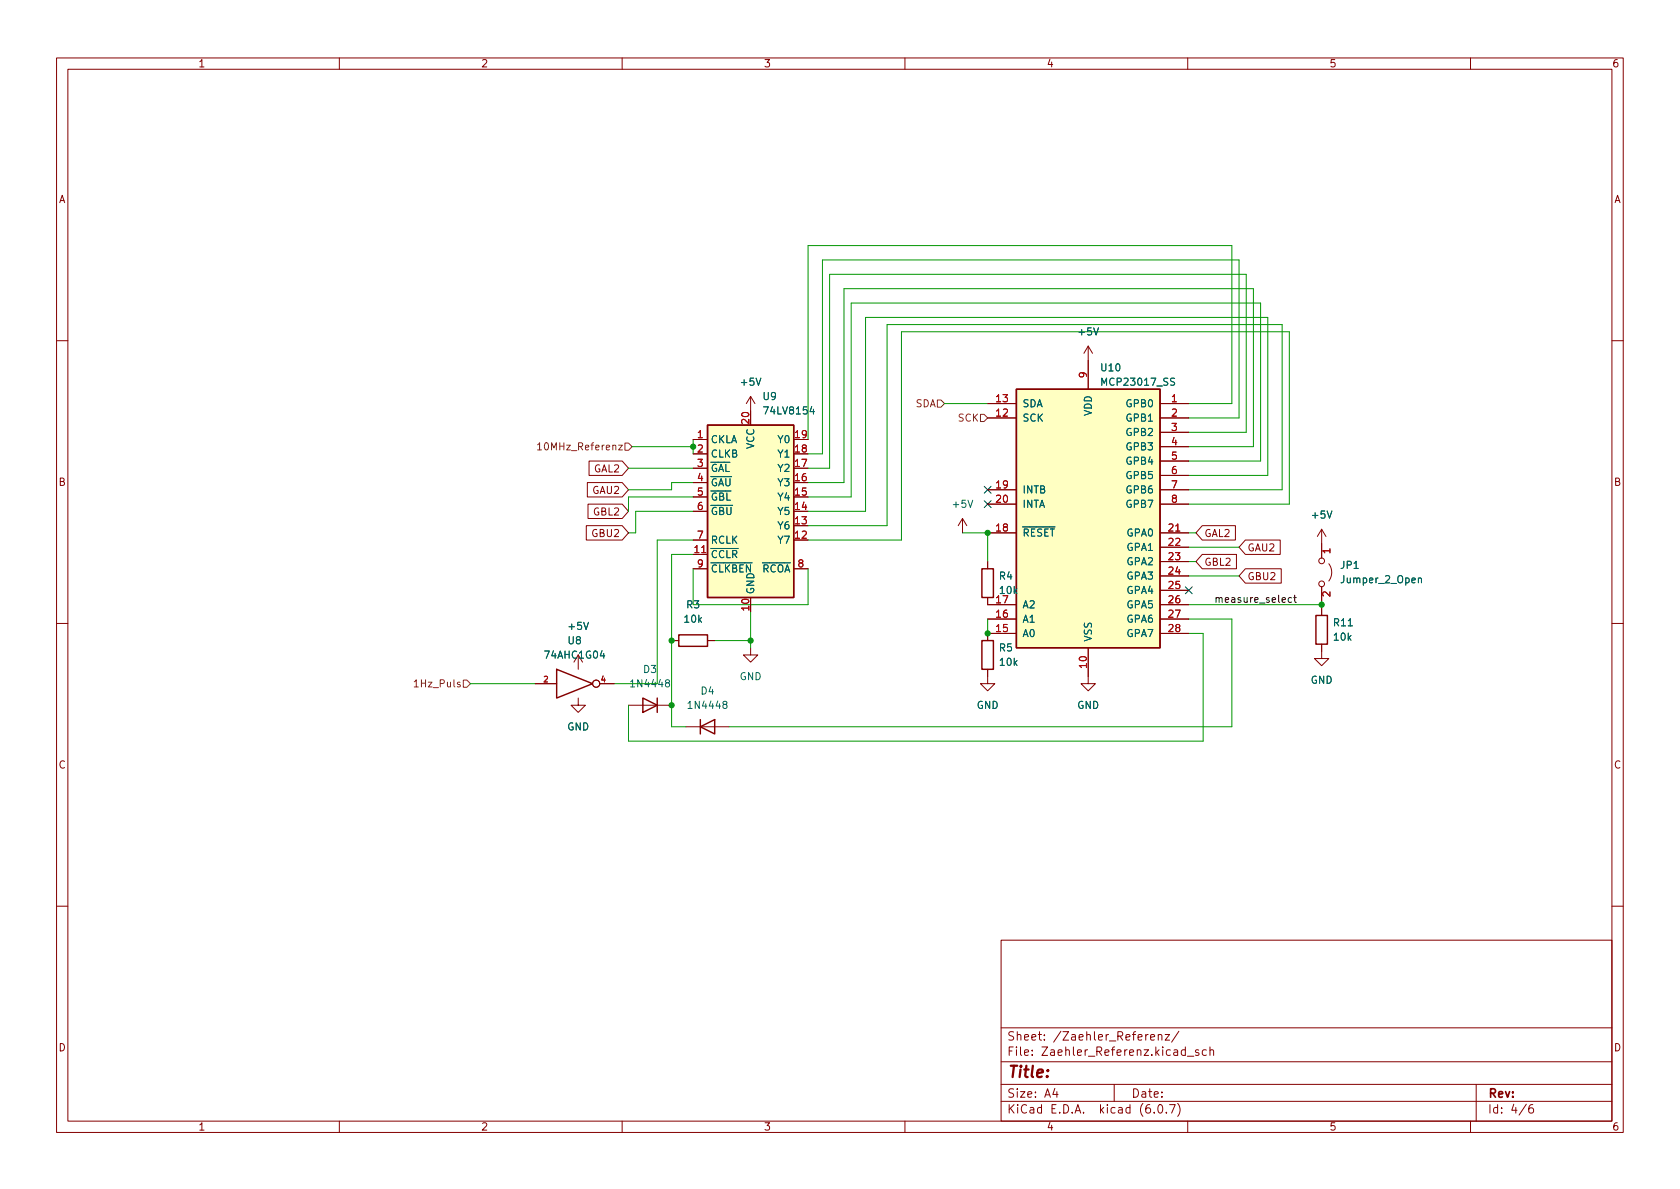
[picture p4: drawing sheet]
<svg xmlns="http://www.w3.org/2000/svg" width="297mm" height="210mm" viewBox="0 0 297 210" stroke-linecap="round" stroke-linejoin="round" font-family="sans-serif">
<g fill="none" stroke="#840000" stroke-width=".18">
<path d="M10 10.2h277v190.1h-277zM12 12.2h273v186.1h-273zM60 10.2v2M110 10.2v2M160 10.2v2M210 10.2v2M260 10.2v2M10 60.2h2M122.6 77.7h2.5M132.7 70.1l-.7 1.3M132.7 70.1v2.5M132.7 70.1l.8 1.3"/>
<path d="M174.6 71.4h5.1M174.6 73.9h5.1M192.4 61.2l-.8 1.3M192.4 61.2v7.6M192.4 61.2l.8 1.3M205.1 71.4h5.1M205.1 73.9h5.1M205.1 76.4h5.1M205.1 79h5.1M285 60.2h2M103.7 93h6.3l1.1 1.2-1.1 1.3h-6.3zM103.8 85.3h6.2l1.1 1.3-1.1 1.3h-6.2z"/>
<path d="M104 89.1h6l1.1 1.3-1.1 1.3h-6zM104.1 81.5h5.9l1.1 1.3-1.1 1.3h-5.9zM122.6 98h2.5M122.6 80.3h2.5M122.6 82.8h2.5M122.6 85.3h2.5M122.6 87.9h2.5M122.6 90.4h2.5M122.6 95.5h2.5M170.2 91.7l-.8 1.3M170.2 91.7v2.5M170.2 91.7l.7 1.3"/>
<path d="M174.6 99.3v1.3M174.6 94.2h5.1M174.6 86.6h5.1M174.6 89.1h5.1M205.1 94.2h5.1M205.1 86.6h5.1M205.1 89.1h5.1M205.1 96.8h5.1M205.1 99.3h5.1M205.1 81.5h5.1M205.1 84.1h5.1M212.6 93h5.8v2.5h-5.8l-1.1-1.3z"/>
<path d="M212.6 98h6v2.6h-6l-1.1-1.3zM220.2 95.5h6.2v2.5h-6.2l-1.1-1.2zM233.7 93.6v5.1M233.7 93.6l-.8 1.3M233.7 93.6l.7 1.3M234.9 99.7a2.54 2.54 0 0 1 0 3M10 110.2h2M102.2 115.8v2.6M118.7 113.3h1.3M122.6 100.6h2.5M125.1 113.3h1.3M132.7 114.5v1.3h1.3l-1.3 1.3-1.3-1.3h1.3"/>
<path d="M140.3 100.6h2.6M174.6 118.4v2.5h1.3l-1.3 1.3-1.2-1.3h1.2M174.6 105.7v1.2h5.1M174.6 109.5h5.1M179.7 112h-5.1v1.3M192.4 114.5v6.4h1.3l-1.3 1.3-1.3-1.3h1.3M205.1 112h5.1M205.1 109.5h5.1M205.1 106.9h5.1M205.1 101.8h5.1M205.1 104.4h5.1M220.2 100.6h6.3v2.5h-6.3l-1.1-1.3z"/>
<path d="M233.7 113.9v2.6h1.2l-1.2 1.2-1.3-1.2h1.3M233.7 103.8v2.5M233.7 107.6v1.2M285 110.2h2M94.6 120.9h3.8M102.2 123.4v1.3h1.3l-1.3 1.3-1.2-1.3h1.2M106 120.9h2.6M111.1 124.7h7.6M121.3 128.5h7.6M10 160.2h2M177 166.3h108v32h-108zM285 160.2h2"/>
<path d="M60 198.3v2M110 198.3v2M160 198.3v2M177 194.8h108M177 191.8h108M177 187.8h108M177 181.8h108M186.5 192.5l-.4 1h1M186.9 193v1M197 191.8v3M203.4 183.4l.7-.1v-.3l-.5-.1-.2 .2 .1 .8h.6M204.1 196.7v.1"/>
<path d="M204.8 183.1l.2-.2 .4 .1v.9M204.8 182.9v1M204.9 195.4l.2-.1a.81 .81 0 0 1 .6 .7 .81 .81 0 0 1-.3 .8h-.2a.81 .81 0 0 1-.6-.6 .81 .81 0 0 1 .3-.8zM206 182.9h.8l-.8 1h.8M206.2 196.7v.1M206.8 195.3h1l-.7 1.5M208.2 195.1a1.72 1.72 0 0 1 0 2.3M208.4 182.4l-1.3 1.9M209.9 186.8h1.2M210 198.3v2M211.9 185.7l-.3-.1-.2 .2v.3l.5 .1v.4h-.5M213.3 185.7l-.4-.1-.3 .3v.4l.1 .3h.6"/>
<path d="M213.9 185.8l.2-.2 .4 .1 .1 .9M213.9 185.1v1.5M260 198.3v2M261 191.8v6.5M269.9 195.3l-1.3 1.9M271 195.3a.6 .6 0 0 0-.7 .7v.5l.1 .3h.5l.2-.1 .1-.5-.2-.2-.4-.1-.3 .3"/>
<circle cx="233.7" cy="99.2" r=".51"/>
<circle cx="233.7" cy="103.2" r=".51"/>
<circle cx="105.4" cy="120.9" r=".63"/>
</g>
<path d="M125.1 75.2h15.2v30.5h-15.2zM179.7 68.8h25.4v45.7h-25.4zM98.4 118.4l6.4 2.5-6.4 2.5zM120 112.3h5.1v2h-5.1zM173.6 113.3h2v5.1h-2zM173.6 100.6h2v5.1h-2zM232.7 108.8h2v5.1h-2zM113.7 123.4l2.5 1.3-2.5 1.3zM116.2 123.4v2.6M123.8 128.5l2.6-1.3v2.6zM123.8 127.2v2.6" fill="none" stroke="#840000" stroke-width=".25"/>
<g fill="#ffffc2" stroke="#ffffc2" stroke-width=".18">
<path d="M125.1 75.2h15.2v30.5h-15.2z"/>
<path d="M179.7 68.8h25.4v45.7h-25.4z"/>
</g>
<path d="M250.8 102.3l.2-.1 .3 .1v.8" fill="none" stroke="#006464" stroke-width=".18"/>
<path d="M95 78.7l.4-.4v1.3M95 79.6h.8M110.5 78.4h.6l.7 .6-.7 .6h-.6zM165.7 70.7h.7l.6 .7-.6 .6h-.7zM173.4 73.3h.6l.6 .6-.6 .6h-.6zM73.2 120.6l.4-.4v1.3M73.2 121.5h.8M81.9 120.3h.6l.7 .6-.7 .6h-.6z" fill="none" stroke="#725600" stroke-width=".18"/>
<path d="M228.4 105.7h-.4l-.2 .2 .1 .6h.5M228.7 105.7h.5M228.9 105.2v1.1l.3 .2" fill="none" stroke="#0f0f0f" stroke-width=".18"/>
<g fill="none" stroke="#009600" stroke-width=".18">
<path d="M111.8 79h10.8M122.6 77.7v2.6M167 71.4h7.6M210.2 79h11.4v-28h-72.4v34.3h-6.3M210.2 71.4h7.6v-28h-74.9v34.3M210.2 76.4h10.1v-27.9h-73.6v34.3h-3.8M210.2 73.9h8.9v-27.9h-73.7v34.3h-2.5M111.1 82.8h11.5M122.6 98h-3.9v30.5h2.6M122.6 87.9h-11.5v2.5M122.6 85.3h-3.9v1.3h-7.6M122.6 90.4h-10.2v3.8h-1.3"/>
<path d="M122.6 95.5h-6.4v25.4h-7.6M170.2 94.2h4.4v5.1M210.2 81.5h12.7v-27.9h-72.4v34.3h-7.6M210.2 84.1h14v-28h-71.2v34.3h-10.1M210.2 86.6h16.5v-29.2h-69.9v35.6h-13.9M210.2 89.1h17.8v-30.4h-68.6v36.8h-16.5M210.2 99.3h1.3M210.2 96.8h8.9M210.2 94.2h1.3M122.6 100.6v6.3h20.3v-6.3M126.4 113.3h6.3M132.7 108.2v6.3"/>
<path d="M174.6 109.5v2.5M210.2 101.8h8.9M210.2 106.9h23.5M210.2 109.5h7.6v19h-88.9M210.2 112h2.5v19.1h-101.6v-6.4M233.7 106.3v1.3M83.2 120.9h11.4"/>
</g>
<path d="M174 88.5l1.2 1.3M174 86l1.2 1.2M175.2 88.5l-1.2 1.3M175.2 86l-1.2 1.2M209.6 103.8l1.2 1.2M210.8 103.8l-1.2 1.2" fill="none" stroke="#000084" stroke-width=".18"/>
<g fill="#009600" stroke="#009600" stroke-width=".18">
<circle cx="233.7" cy="106.9" r=".46"/>
<circle cx="174.6" cy="112" r=".46"/>
<circle cx="174.6" cy="94.2" r=".46"/>
<circle cx="132.7" cy="113.3" r=".46"/>
<circle cx="122.6" cy="79" r=".46"/>
<circle cx="118.7" cy="113.3" r=".46"/>
<circle cx="118.7" cy="124.7" r=".46"/>
</g>
<text font-size="2.8" fill="#840000" x="178" y="190.6">Title:</text>
<g font-size="2.1" fill="#840000">
<text x="178" y="184">Sheet: /Zaehler_Referenz/</text>
<text x="178" y="186.7">File: Zaehler_Referenz.kicad_sch</text>
<text x="178" y="196.9">KiCad E.D.A. kicad (6.0.7)</text>
<text x="178" y="194.1">Size: A4</text>
<text x="200" y="194.1">Date:</text>
<text x="263" y="194.1">Rev:</text>
<text x="263" y="196.9">Id: 4/6</text>
</g>
<g font-size="1.8" fill="#840000">
<text x="35" y="11.9">1</text>
<text x="85" y="11.9">2</text>
<text x="135" y="11.9">3</text>
<text x="185" y="11.9">4</text>
<text x="235" y="11.9">5</text>
<text x="285" y="11.9">6</text>
<text x="10.3" y="35.9">A</text>
<text x="285.3" y="35.9">A</text>
<text x="105" y="83.5">GAL2</text>
<text x="10.3" y="85.9">B</text>
<text x="104.8" y="87.3">GAU2</text>
<text x="285.3" y="85.9">B</text>
<text x="104.8" y="95">GBU2</text>
<text x="105" y="91.1">GBL2</text>
<text x="212.9" y="95">GAL2</text>
<text x="212.9" y="100">GBL2</text>
<text x="220.5" y="97.5">GAU2</text>
<text x="220.5" y="102.6">GBU2</text>
<text x="10.3" y="135.9">C</text>
<text x="285.3" y="135.9">C</text>
<text x="10.3" y="185.9">D</text>
<text x="285.3" y="185.9">D</text>
<text x="35" y="199.9">1</text>
<text x="85" y="199.9">2</text>
<text x="135" y="199.9">3</text>
<text x="185" y="199.9">4</text>
<text x="235" y="199.9">5</text>
<text x="285" y="199.9">6</text>
</g>
<g font-size="1.8" fill="#006464">
<text x="190.8" y="59.3">+5V</text>
<text x="194.8" y="65.7">U10</text>
<text x="131.1" y="68.2">+5V</text>
<text x="135" y="70.7">U9</text>
<text x="195.1" y="68.2">MCP23017_SS</text>
<text x="135.4" y="73.3">74LV8154</text>
<text x="180.7" y="74.5">SCK</text>
<text x="180.7" y="72">SDA</text>
<text x="193" y="73.6" transform="rotate(-90 193 73.6)">VDD</text>
<text x="199.3" y="72">GPB0</text>
<text x="199.3" y="74.5">GPB1</text>
<text x="199.3" y="77.1">GPB2</text>
<text x="125.6" y="78.4">CKLA</text>
<text x="125.6" y="80.9">CLKB</text>
<text x="125.6" y="83.4">~{GAL}</text>
<text x="133.3" y="79.4" transform="rotate(-90 133.3 79.4)">VCC</text>
<text x="137.7" y="83.4">Y2</text>
<text x="137.7" y="80.9">Y1</text>
<text x="137.7" y="78.4">Y0</text>
<text x="199.3" y="79.6">GPB3</text>
<text x="199.3" y="82.2">GPB4</text>
<text x="125.6" y="86">~{GAU}</text>
<text x="125.6" y="88.5">~{GBL}</text>
<text x="137.7" y="88.5">Y4</text>
<text x="137.7" y="86">Y3</text>
<text x="168.6" y="89.8">+5V</text>
<text x="180.7" y="87.2">INTB</text>
<text x="180.7" y="89.8">INTA</text>
<text x="199.3" y="84.7">GPB5</text>
<text x="199.3" y="87.2">GPB6</text>
<text x="199.3" y="89.8">GPB7</text>
<text x="125.6" y="91.1">~{GBU}</text>
<text x="137.7" y="93.6">Y6</text>
<text x="137.7" y="91.1">Y5</text>
<text x="180.7" y="94.9">~{RESET}</text>
<text x="199.3" y="94.9">GPA0</text>
<text x="232.1" y="91.7">+5V</text>
<text x="125.6" y="98.7">~{CCLR}</text>
<text x="125.6" y="96.1">RCLK</text>
<text x="125.6" y="101.2">~{CLKBEN}</text>
<text x="133.2" y="101.2">~{RCOA}</text>
<text x="137.7" y="96.1">Y7</text>
<text x="199.3" y="97.4">GPA1</text>
<text x="199.3" y="99.9">GPA2</text>
<text x="237.1" y="100.6">JP1</text>
<text x="121.4" y="107.6">R3</text>
<text x="133.3" y="105.2" transform="rotate(-90 133.3 105.2)">GND</text>
<text x="176.7" y="102.5">R4</text>
<text x="176.9" y="105">10k</text>
<text x="180.7" y="107.6">A2</text>
<text x="199.3" y="102.5">GPA3</text>
<text x="199.3" y="105">GPA4</text>
<text x="199.3" y="107.6">GPA5</text>
<text x="237.4" y="103.1">Jumper_2_Open</text>
<text x="100.5" y="113.9">U8</text>
<text x="100.6" y="111.4">+5V</text>
<text x="121.1" y="110.1">10k</text>
<text x="180.7" y="112.6">A0</text>
<text x="180.7" y="110.1">A1</text>
<text x="193" y="113.5" transform="rotate(-90 193 113.5)">VSS</text>
<text x="199.3" y="110.1">GPA6</text>
<text x="199.3" y="112.6">GPA7</text>
<text x="235.9" y="110.7">R11</text>
<text x="235.9" y="113.3">10k</text>
<text x="96.5" y="116.5">74AHC1G04</text>
<text x="113.8" y="119">D3</text>
<text x="176.7" y="115.2">R5</text>
<text x="176.9" y="117.7">10k</text>
<text x="111.8" y="121.5">1N4448</text>
<text x="122" y="125.3">1N4448</text>
<text x="124" y="122.8">D4</text>
<text x="130.7" y="120.3">GND</text>
<text x="172.7" y="125.3">GND</text>
<text x="190.4" y="125.3">GND</text>
<text x="231.7" y="120.9">GND</text>
<text x="100.3" y="129.2">GND</text>
</g>
<g font-size="1.8" fill="#a90000">
<text x="176.2" y="71.1">13</text>
<text x="192.2" y="66.8" transform="rotate(-90 192.2 66.8)">9</text>
<text x="207.2" y="71.1">1</text>
<text x="123.3" y="77.5">1</text>
<text x="132.5" y="74.9" transform="rotate(-90 132.5 74.9)">20</text>
<text x="140.6" y="77.5">19</text>
<text x="176.2" y="73.7">12</text>
<text x="207.2" y="73.7">2</text>
<text x="207.2" y="76.2">3</text>
<text x="123.3" y="80">2</text>
<text x="123.3" y="82.5">3</text>
<text x="140.6" y="82.5">17</text>
<text x="140.6" y="80">18</text>
<text x="207.2" y="78.7">4</text>
<text x="207.2" y="81.3">5</text>
<text x="207.2" y="83.8">6</text>
<text x="123.3" y="85.1">4</text>
<text x="123.3" y="87.6">5</text>
<text x="140.6" y="87.6">15</text>
<text x="140.6" y="85.1">16</text>
<text x="176.2" y="86.4">19</text>
<text x="176.2" y="88.9">20</text>
<text x="207.2" y="86.4">7</text>
<text x="207.2" y="88.9">8</text>
<text x="123.3" y="90.2">6</text>
<text x="123.3" y="95.2">7</text>
<text x="140.6" y="95.2">12</text>
<text x="140.6" y="92.7">13</text>
<text x="140.6" y="90.2">14</text>
<text x="176.2" y="94">18</text>
<text x="206.7" y="94">21</text>
<text x="122.8" y="97.8">11</text>
<text x="123.3" y="100.3">9</text>
<text x="141.1" y="100.3">8</text>
<text x="206.7" y="96.5">22</text>
<text x="206.7" y="99.1">23</text>
<text x="206.7" y="101.6">24</text>
<text x="235.2" y="97.9" transform="rotate(-90 235.2 97.9)">1</text>
<text x="132.5" y="107.9" transform="rotate(-90 132.5 107.9)">10</text>
<text x="176.2" y="106.7">17</text>
<text x="206.7" y="104.1">25</text>
<text x="206.7" y="106.7">26</text>
<text x="235.2" y="105.5" transform="rotate(-90 235.2 105.5)">2</text>
<text x="176.2" y="111.8">15</text>
<text x="176.2" y="109.2">16</text>
<text x="206.7" y="109.2">27</text>
<text x="206.7" y="111.8">28</text>
<text x="192.2" y="118.1" transform="rotate(-90 192.2 118.1)">10</text>
</g>
<g font-size="1.8" fill="#725600">
<text x="161.8" y="72">SDA</text>
<text x="169.4" y="74.5">SCK</text>
<text x="96.2" y="79.6">10MHz_Referenz</text>
<text x="73.9" y="121.5">1Hz_Puls</text>
</g>
<text font-size="1.8" fill="#0f0f0f" x="214.6" y="106.6">measure_select</text>
<g font-size="1.4" fill="#a90000">
<text x="96.1" y="120.6">2</text>
<text x="106.3" y="120.6">4</text>
</g>
</svg>
